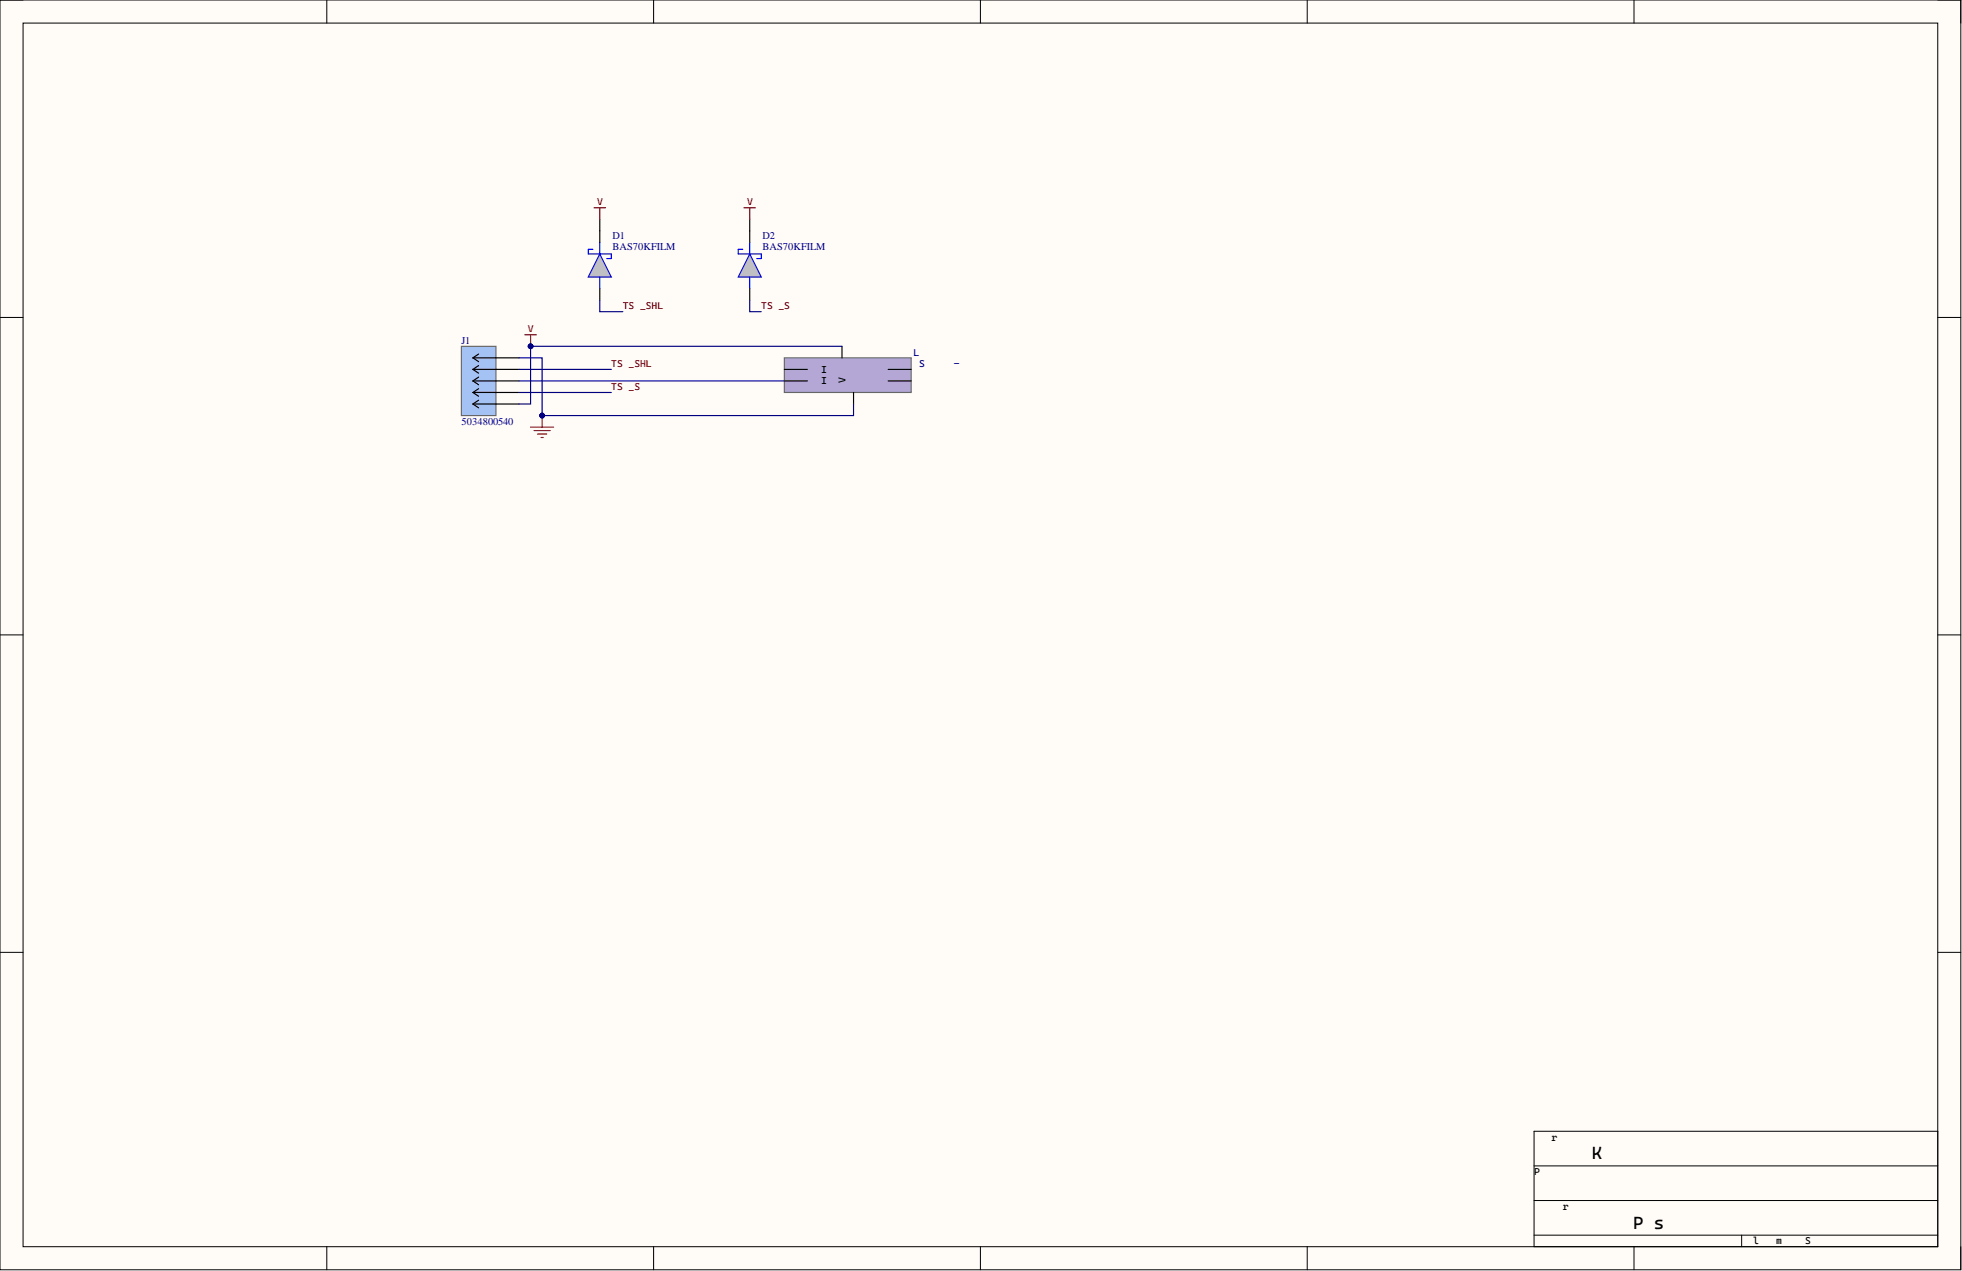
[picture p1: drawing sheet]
<svg xmlns="http://www.w3.org/2000/svg" width="431mm" height="279mm" viewBox="0 0 431 279" stroke-linecap="round" stroke-linejoin="round" font-family="sans-serif">
<path d="M0 0h431.2v279.1h-431.2z" fill-rule="evenodd" fill="#fffcf8"/>
<path d="M0 0h431.2v279.1h-431.2z" fill="none" stroke="#000" stroke-width=".22"/>
<path d="M5.1 5.1h421v269h-421z" fill-rule="evenodd" fill="#fffcf8"/>
<g fill="none" stroke="#000" stroke-width=".22">
<path d="M0 0h5.1M71.9 0v5.1M143.7 0v5.1M215.6 0v5.1M287.5 0v5.1M359.3 0v5.1M426.1 0h5.1v5.1M5.1 5.1h421v269h-421zM0 69.8h5.1M426.1 69.8h5.1M0 139.6h5.1M426.1 139.6h5.1"/>
<path d="M0 209.4h5.1M426.1 209.4h5.1M337.3 248.7h88.8v25.4h-88.8zM337.3 256.3h88.8M71.9 274.1v5M143.7 274.1v5M215.6 274.1v5M287.5 274.1v5M337.3 263.9h88.8M337.3 271.5h88.8M359.3 274.1v5M383 271.5v2.6"/>
<path d="M431.2 274.1v5"/>
</g>
<path d="M101.5 76.1h7.6v15.3h-7.6z" fill-rule="evenodd" fill="#a4c2f4"/>
<path d="M101.5 76.1h7.6v15.3h-7.6z" fill="none" stroke="#666" stroke-width=".25"/>
<g fill="none" stroke="#000" stroke-width=".25">
<path d="M104 78.7h10.1M104 78.7l1.3 .8M105.3 77.8l-1.3 .9M104 88.8h10.1M104 86.3h10.1M104 83.7h10.1M104 81.2h10.1M104 88.8l1.3 .9M104 86.3l1.3 .8M104 83.7l1.3 .9M104 81.2l1.3 .8M105.3 88l-1.3 .8"/>
<path d="M105.3 85.4l-1.3 .9M105.3 82.9l-1.3 .8M105.3 80.4l-1.3 .8"/>
</g>
<path d="M116.7 93.9h5M117.4 94.7h3.6M118.2 95.4h2M119 96.2h.5M119.2 91.4v2.5" fill="none" stroke="#800000" stroke-width=".25"/>
<circle cx="119.2" cy="91.4" r=".51" fill="#000080"/>
<circle cx="119.2" cy="91.4" r=".51" fill="none" stroke="#000080" stroke-width=".22"/>
<path d="M115.4 73.6h2.5M116.7 73.6v2.5" fill="none" stroke="#800000" stroke-width=".25"/>
<circle cx="116.7" cy="76.1" r=".51" fill="#000080"/>
<circle cx="116.7" cy="76.1" r=".51" fill="none" stroke="#000080" stroke-width=".22"/>
<path d="M172.5 78.7h27.9v7.6h-27.9z" fill-rule="evenodd" fill="#b4a7d6"/>
<path d="M172.5 78.7h27.9v7.6h-27.9z" fill="none" stroke="#666" stroke-width=".25"/>
<path d="M185.2 76.1v2.6M172.5 81.2h5M172.5 83.7h5M187.7 86.3v2.5M195.3 81.2h5.1M195.3 83.7h5.1" fill="none" stroke="#000" stroke-width=".25"/>
<path d="M131.9 55.8l2.5 5.1h-5z" fill="#c0c0c0"/>
<path d="M130.4 54.8h-1v1h5v1h-1M131.9 55.8l2.5 5.1h-5zM131.9 53.3v2.5M131.9 60.9v2.5" fill="none" stroke="#00f" stroke-width=".25"/>
<path d="M131.9 48.2v5.1M131.9 63.4v2.6" fill="none" stroke="#000" stroke-width=".25"/>
<path d="M116.7 76.1v12.7h-2.6" fill="none" stroke="#000080" stroke-width=".25"/>
<circle cx="116.7" cy="76.1" r=".51" fill="#000080"/>
<circle cx="116.7" cy="76.1" r=".51" fill="none" stroke="#000080" stroke-width=".22"/>
<path d="M114.1 78.7h5.1v12.7" fill="none" stroke="#000080" stroke-width=".25"/>
<circle cx="119.2" cy="91.4" r=".51" fill="#000080"/>
<circle cx="119.2" cy="91.4" r=".51" fill="none" stroke="#000080" stroke-width=".22"/>
<path d="M116.7 76.1h68.5M114.1 83.7h58.4" fill="none" stroke="#000080" stroke-width=".25"/>
<circle cx="116.7" cy="76.1" r=".51" fill="#000080"/>
<circle cx="116.7" cy="76.1" r=".51" fill="none" stroke="#000080" stroke-width=".22"/>
<path d="M187.7 88.8v2.6h-68.5" fill="none" stroke="#000080" stroke-width=".25"/>
<circle cx="119.2" cy="91.4" r=".51" fill="#000080"/>
<circle cx="119.2" cy="91.4" r=".51" fill="none" stroke="#000080" stroke-width=".22"/>
<path d="M131.9 66v2.5h5.1M114.1 86.3h20.3M114.1 81.2h20.3" fill="none" stroke="#000080" stroke-width=".25"/>
<path d="M130.6 45.7h2.6M131.9 45.7v2.5" fill="none" stroke="#800000" stroke-width=".25"/>
<path d="M164.9 55.8l2.5 5.1h-5.1z" fill="#c0c0c0"/>
<path d="M163.3 54.8h-1v1h5.1v1h-1M164.9 55.8l2.5 5.1h-5.1zM164.9 53.3v2.5M164.9 60.9v2.5" fill="none" stroke="#00f" stroke-width=".25"/>
<path d="M164.9 48.2v5.1M164.9 63.4v2.6" fill="none" stroke="#000" stroke-width=".25"/>
<path d="M164.9 66v2.5h2.5" fill="none" stroke="#000080" stroke-width=".25"/>
<path d="M163.6 45.7h2.5M164.9 45.7v2.5" fill="none" stroke="#800000" stroke-width=".25"/>
<g font-size="3.9">
<text x="350" y="254.9">Knob touchpad</text>
<text x="350" y="270.1">Ben Posheng Cheng</text>
</g>
<g font-size="2.3" fill="#000080">
<text x="134.7" y="52.5">D1</text>
<text x="167.7" y="52.5">D2</text>
<text x="134.7" y="55.1">BAS70KFILM</text>
<text x="167.7" y="55.1">BAS70KFILM</text>
<text x="101.5" y="75.6">J1</text>
<text x="101.5" y="93.4">5034800540</text>
</g>
<g font-size="2.2" fill="#800000">
<text x="130" y="45.2">3V3</text>
<text x="163" y="45.2">3V3</text>
<text x="137" y="68">TSC_SHLD</text>
<text x="167.4" y="68">TSC_SEN</text>
<text x="114.8" y="73.1">3V3</text>
<text x="134.4" y="80.7">TSC_SHLD</text>
<text x="134.4" y="85.8">TSC_SEN</text>
</g>
<g font-size="2.2">
<text x="179.3" y="82">BI</text>
<text x="179.3" y="84.5">DI</text>
<text x="185.9" y="84.2" transform="rotate(-90 185.9 84.2)">V</text>
<text x="337.3" y="250.7">Board</text>
<text x="337.3" y="258.3">Page</text>
<text x="337.3" y="265.9">Author</text>
<text x="337.3" y="273.6">Date: 4/23/2026</text>
<text x="383" y="273.6">File: main.SchDoc</text>
</g>
<g font-size="2.2" fill="#000080">
<text x="200.9" y="78.2">LED1</text>
<text x="200.9" y="80.7">WS2816A-2121</text>
</g>
</svg>
